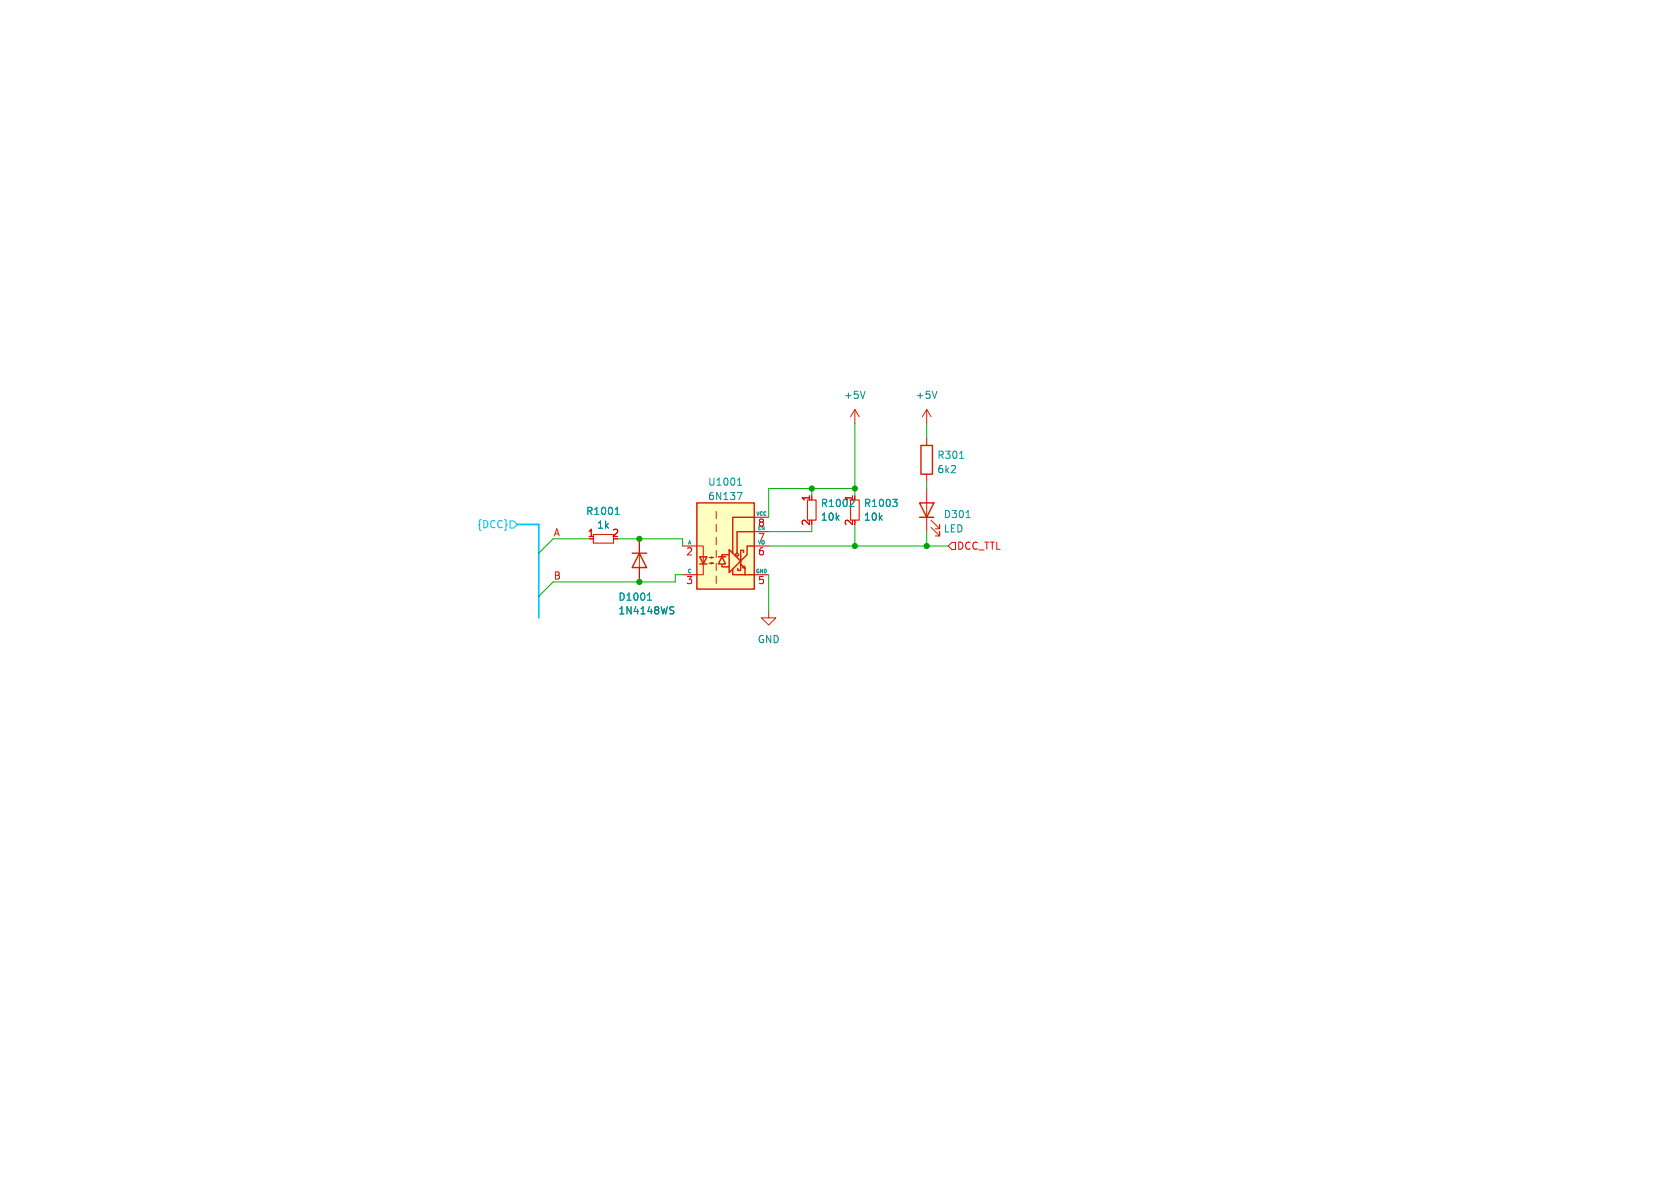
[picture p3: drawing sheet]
<svg xmlns="http://www.w3.org/2000/svg" width="297mm" height="210mm" viewBox="0 0 297 210" stroke-linecap="round" stroke-linejoin="round" font-family="sans-serif">
<path d="M142.7 88.4h1.6v3.5h-1.6z" fill="none" stroke="#d72100" stroke-width=".2"/>
<path d="M150.9 88.8l-.7 .7h.8M114.5 106.1h.7M114.6 105.1l.2-.3v1.3" fill="none" stroke="#00a0a0" stroke-width=".18"/>
<path d="M111.8 97.8h2.5M113 97.8l1.3 2.5h-2.5z" fill="none" stroke="#d72100" stroke-width=".25"/>
<path d="M113 97.8v2.5" fill="none" stroke="#d72100" stroke-width=".18"/>
<path d="M113 95.3v2.5M113 100.3v2.6" fill="none" stroke="#df0000" stroke-width=".18"/>
<path d="M118.6 107.9l.4 .1 .1 .3-.2 .2h-.3M118.6 107.3h.5" fill="none" stroke="#008e8e" stroke-width=".18"/>
<path d="M123.2 88.9h10.1v15.2h-10.1z" fill="#ffffc2"/>
<g fill="none" stroke="#d72100" stroke-width=".25">
<path d="M162.8 78.7h2v5.1h-2zM123.2 88.9h10.1v15.2h-10.1zM123.7 98.4h1.3l-.7 1.3zM123.7 99.7h1.3M127 98.4h1.3M127.6 99.8v.4h1.3M127.6 98.4l.7 1.3h-1.3zM128.8 98h-1.2v.4M128.9 97.2l2 2-2 2zM130.9 99.8v1h-.5v-.3M130.9 99.7l.8 .8-.1-.4-.3 .2 .4 .2v1.1M130.9 98.2v1.9"/>
<path d="M131.4 97.7v-.4h-.5v1M133.3 91.4h-3.8v6.4M133.3 94h-3v3.8M133.3 96.5h-1.2v1.5l-1 1.1M162.6 88.9h2.5l-1.3 2.5zM162.6 91.4h2.5M129.5 100.6v1h3.8"/>
<circle cx="130.3" cy="98" r=".25"/>
</g>
<g fill="none" stroke="#d72100" stroke-width=".18">
<path d="M151.1 72.4l-.7 1.3M151.1 72.4v2.5M151.1 72.4l.8 1.3M163.8 72.4v2.5M163.8 72.4l-.7 1.3M163.8 72.4l.8 1.3M123.2 96.5h1.1v5.1h-1.1M125.3 99.6h.8l-.4 .1v-.3l.4 .2M125.3 98.6h.8l-.4 .1v-.3l.4 .2M126.6 90.4v1.3M126.6 92.7v1.3M126.6 95v1.3"/>
<path d="M126.6 97.3v1.3M126.6 99.6v1.2M163.8 88.9v2.5M164.6 93.2l1.5 1.5v-.7v.7h-.7M164.6 91.9l1.5 1.6v-.8v.8h-.7M126.6 101.9v1.2M135.9 108v1.2h1.3l-1.3 1.3-1.3-1.3h1.3"/>
</g>
<path d="M163.8 77.5v1.2M113 95.3v2.5M120.6 96.5h2.6M133.3 96.5h2.6M133.3 94h2.6M133.3 91.4h2.6M163.8 83.8v1.3M163.8 86.4v2.5M163.8 91.4v2.6M113 100.3v2.6M120.6 101.6h2.6M133.3 101.6h2.6" fill="none" stroke="#df0000" stroke-width=".18"/>
<path d="M108.8 90.9h.7M108.9 90l.2-.3v1.2M130.4 85.8h.7M130.5 84.8l.2-.3v1.3M150.9 88.8l-.7 .7h.8M157.8 88.3h.8l-.4 .5M158.4 88.8l.2 .2v.3l-.2 .2M169.7 81h.7M170.8 91.5h.7M114.5 106.1h.7M114.6 105.1l.2-.3v1.3" fill="none" stroke="#00a0a0" stroke-width=".18"/>
<path d="M152.9 69.2l-.4 1.2M165.6 69.2l-.4 1.2M130.3 87h.9l-.6 1.3M118.6 107.9l.4 .1 .1 .3-.2 .2h-.3M118.6 107.3h.5" fill="none" stroke="#008e8e" stroke-width=".18"/>
<path d="M104.9 94.5h3.6v1.5h-3.6zM150.4 88.4h1.5v3.5h-1.5z" fill="none" stroke="#d72100" stroke-width=".2"/>
<path d="M168.3 95.9h.6v1.3h-.6l-.7-.7z" fill="none" stroke="#eb000a" stroke-width=".18"/>
<path d="M90.2 92.1h.6l.6 .6-.6 .6h-.6z" fill="none" stroke="#00c8ff" stroke-width=".18"/>
<path d="M91.4 92.7h3.8v16.5" fill="none" stroke="#00c8ff" stroke-width=".3"/>
<g fill="none" stroke="#00b200" stroke-width=".18">
<path d="M151.1 74.9v12.7M163.8 74.9v2.6M104.1 95.3h-6.3l-2.6 2.5M109.2 95.3h11.4v1.2M135.9 96.5h31.7M143.5 86.4v1.2M143.5 92.7v1.3h-7.6M151.1 86.4h-15.2v5M151.1 92.7v3.8M163.8 85.1v1.3M163.8 94v2.5M120.6 101.6h-1.2v1.3h-21.6l-2.6 2.5"/>
<path d="M135.9 101.6v6.4"/>
</g>
<g fill="#00a400" stroke="#00a400" stroke-width=".18">
<circle cx="151.1" cy="86.4" r=".46"/>
<circle cx="143.5" cy="86.4" r=".46"/>
<circle cx="113" cy="102.9" r=".46"/>
<circle cx="113" cy="95.3" r=".46"/>
<circle cx="163.8" cy="96.5" r=".46"/>
<circle cx="151.1" cy="96.5" r=".46"/>
</g>
<g font-size="1.8" fill="#008e8e">
<text x="149.1" y="70.7">+5V</text>
<text x="161.8" y="70.7">+5V</text>
<text x="165.6" y="83.8">6k2</text>
<text x="125.1" y="88.6">6N137</text>
<text x="105.5" y="93.7">1k</text>
<text x="145" y="92.2">10k</text>
<text x="152.6" y="92.2">10k</text>
<text x="166.8" y="94.3">LED</text>
<text x="109.2" y="108.8">1N4148WS</text>
<text x="133.9" y="113.9">GND</text>
</g>
<g font-size="1.8" fill="#00a0a0">
<text x="165.6" y="81.3">R301</text>
<text x="125.1" y="86.1">U1001</text>
<text x="145" y="89.8">R1002</text>
<text x="152.6" y="89.8">R1003</text>
<text x="103.5" y="91.2">R1001</text>
<text x="166.8" y="91.8">D301</text>
<text x="109.2" y="106.4">D1001</text>
</g>
<g font-size="1.8" fill="#e70000">
<text x="143.3" y="88.7" transform="rotate(-90 143.3 88.7)">1</text>
<text x="150.9" y="88.7" transform="rotate(-90 150.9 88.7)">1</text>
<text x="103.8" y="95">1</text>
<text x="108.1" y="95">2</text>
<text x="133.9" y="96">7</text>
<text x="133.9" y="93.4">8</text>
<text x="143.3" y="93" transform="rotate(-90 143.3 93)">2</text>
<text x="150.9" y="93" transform="rotate(-90 150.9 93)">2</text>
<text x="121.2" y="98.5">2</text>
<text x="133.9" y="98.5">6</text>
<text x="121.2" y="103.6">3</text>
<text x="133.9" y="103.6">5</text>
</g>
<text font-size="1.8" fill="#00c8ff" x="84.3" y="93.6">{DCC}</text>
<g font-size="1.8" fill="#f70b18">
<text x="97.8" y="94.9">A</text>
<text x="97.8" y="102.5">B</text>
</g>
<text font-size="1.8" fill="#eb000a" x="169.1" y="97.4">DCC_TTL</text>
<g font-size=".9" fill="#00a0a0">
<text x="133.5" y="91.2">VCC</text>
<text x="121.4" y="101.3">C</text>
<text x="121.5" y="96.3">A</text>
<text x="133.5" y="101.3">GND</text>
<text x="133.9" y="96.3">VO</text>
</g>
<text font-size=".9" fill="#e70000" x="133.8" y="93.7">EN</text>
</svg>
